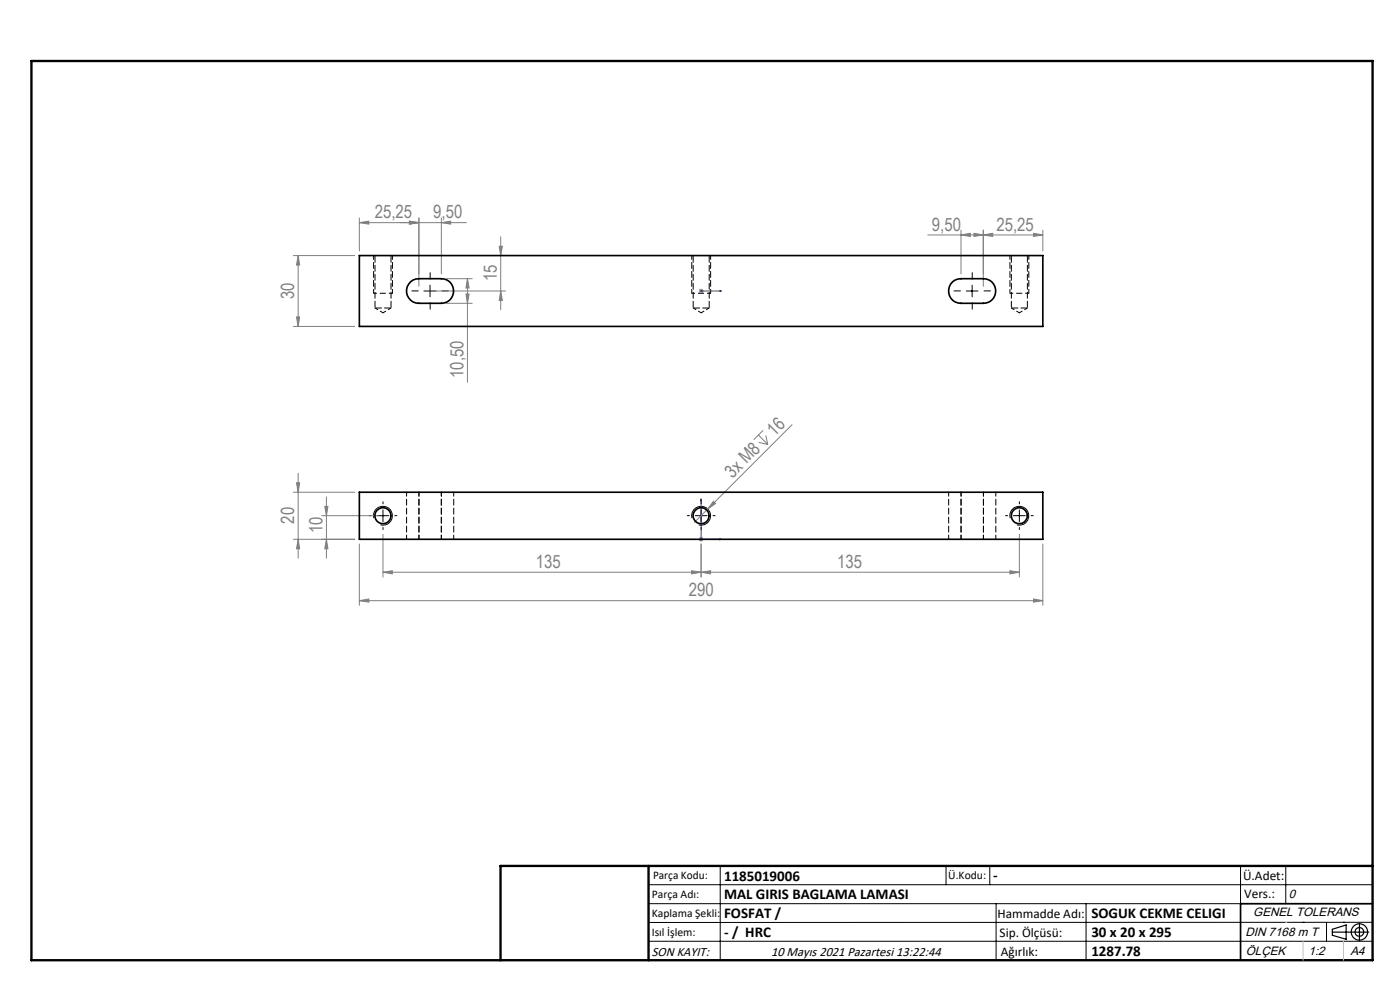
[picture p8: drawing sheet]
<svg xmlns="http://www.w3.org/2000/svg" width="297mm" height="210mm" viewBox="0 0 297 210" stroke-linecap="round" stroke-linejoin="round" font-family="sans-serif">
<g fill="none" stroke="#808080" stroke-width=".21">
<path d="M62.2 54.2h13M63.3 54.2l.3 2h-.7zM63.3 54.2v15M76.2 47.2l2-.3v.6zM76.2 46.2v7M86.9 46.9l2 .3-2 .3zM88.9 46.2v14.5M93.6 47.2l2-.3v.6zM93.6 46.2v11.9M94.6 59.1h5.6M99 47.2h-22.8M99.2 59.1l.3 2h-.7z"/>
<path d="M99.2 59.1v22M105.9 52.2h.7l-.4 2zM106.2 50.2v15.5M196.8 49.8h24.4M203.9 49.8l1.9-.3v.7zM203.9 48.8v9.3M206.6 49.5l2 .3-2 .4zM208.6 49.8l2-.3v.7zM208.6 48.8v11.9M219.3 49.5l1.9 .3-1.9 .4zM221.2 48.8v4.4M62.2 69.2h13"/>
<path d="M62.9 67.2h.7l-.3 2zM89.9 61.7h17.3M94.6 64.3h5.6M98.8 62.4h.7l-.3 1.9zM106.2 61.7l.4 2h-.7zM148.2 61.7h1M148.4 61.4l.7 .7M148.7 61.2v1M149.1 61.4l-.7 .7M160.9 92.3l2 2M160.9 93.8l2 .5M161.9 91.3l-2 2"/>
<path d="M162.5 92.3l.4 2M168 90.1l-20.7 20.7M62.2 114.4h13M62.2 104.4h13M62.9 102.4h.7l-.3 2zM63.3 114.4l.3 2h-.7zM63.3 100.4v18M68.2 109.4h12M68.9 107.4h.7l-.3 2zM69.3 114.4l.3 2h-.7zM69.3 105.4v13M76.2 115.4v13"/>
<path d="M81.2 113.3v9.1M148.2 114.4h1M148.4 114l.7 .8M148.7 115.4v7M148.7 113.9v1M149.1 114l-.7 .8M151.3 106.4l.5 .4-1.7 1.2zM216.3 113.3v9.1M221.2 115.4v13M76.2 127.4l2-.3v.6zM76.2 127.4h145M81.2 121.4l2-.3v.6z"/>
<path d="M146.7 121.1l2 .3-2 .3zM148.7 121.4l2-.3v.6zM214.2 121.1l2.1 .3-2.1 .3zM216.3 121.4h-135.1M219.3 127.1l1.9 .3-1.9 .3z"/>
</g>
<g fill="none" stroke="#000" stroke-width=".21">
<path d="M90 61.7h2.5M91.2 60.5v2.5M205 61.7h2.5M206.2 60.5v2.5M79.3 109.9a2 2 0 0 1 1.8-2.5 2 2 0 0 1 2.1 2.2 2 2 0 0 1-2.5 1.7M80 109.4h2.5M81.2 108.2v2.5M146.8 109.9a2 2 0 0 1 1.7-2.5 2 2 0 0 1 2.2 2.2 2 2 0 0 1-2.5 1.7M147.5 109.4h2.5M148.7 108.2v2.5M214.3 109.9a2 2 0 0 1 1.8-2.5 2 2 0 0 1 2.1 2.2 2 2 0 0 1-2.5 1.7M215 109.4h2.5"/>
<path d="M216.3 108.2v2.5M137.6 187.7h153.6M137.6 191.7h153.6M137.6 199.7h153.6M152.8 183.7v20M200.7 183.7v4M210 183.7v4M211.3 191.7v12M230.4 191.7v12M263.2 183.7v20M272.8 183.7v8M276.4 195.6h.1"/>
<path d="M281.4 195.6v4.1M285 195.6h.1M291.2 195.6l-153.6 .1"/>
</g>
<path d="M83.2 62.2h-3.9M150.7 62.2h-3.9M218.2 62.2h-3.9" fill="none" stroke="#000" stroke-width=".21" stroke-dasharray="1.3 .6" stroke-dashoffset=".6" stroke-linecap="butt"/>
<g fill="none" stroke="#000" stroke-width=".25">
<path d="M282.6 197.7h7.8M282.6 197.1l3-.9v3l-3-.8zM288.4 195.8v3.8M106.2 203.7h185"/>
<circle cx="288.4" cy="197.7" r="1.74"/>
<circle cx="288.4" cy="197.7" r=".93"/>
</g>
<path d="M148.6 61.7h.2zM148.7 61.7h.1M148.7 61.7h4.3M153 61.7h-.4h.4M148.7 105.8l.1 .4h-.2zM148.7 105.8v8.6h4.3M152.6 114.3l.4 .1-.4 .1z" fill="none" stroke="#00f" stroke-width=".21"/>
<g fill="none" stroke="#000" stroke-width=".21" stroke-dasharray="15.2 1.3 1.3 1.3">
<path d="M91.3 59.2v-1.4M206.3 59.2v-1.4M88.8 61.7h-1.4M91.3 64.2v1.4M93.8 61.7h1.3M203.8 61.7h-1.4M206.3 64.2v1.4M208.8 61.7h1.3M78.8 109.4h-.5M81.3 106.9v-.5M81.3 111.9v.4M83.8 109.4h.4"/>
<path d="M146.3 109.4h-.5M148.8 106.9v-.5M148.8 111.9v.4M151.3 109.4h.4M213.8 109.4h-.5M216.3 106.9v-.5M216.3 111.9v.4M218.8 109.4h.4"/>
</g>
<path d="M79.3 54.2v8M146.8 54.2v8M214.3 54.2v8M83.3 62.2v-8M150.8 62.2v-8M218.3 62.2v-8" fill="none" stroke="#000" stroke-width=".21" stroke-dasharray="1.3 .6" stroke-dashoffset=".4"/>
<path d="M83.3 62.2h-.1M150.8 62.2h-.1M218.3 62.2h-.1" fill="none" stroke="#000" stroke-width=".21" stroke-dasharray="1.3 .6"/>
<path d="M291.2 191.7h-28v12" fill="none" stroke="#000" stroke-width=".35"/>
<path d="M6.7 12.9h284.5v190.8h-284.5zM137.6 183.7v20M291.2 183.7h-185v20" fill="none" stroke="#000" stroke-width=".5"/>
<path d="M276.4 199.7v4M285 199.7v4" fill="none" stroke="#c0c0c0" stroke-width=".21"/>
<path d="M272.8 195.6h.1" fill="none" stroke="#c0c0c0" stroke-width=".25"/>
<g fill="#00f">
<path d="M152.6 61.7h.4zM148.6 61.7h.2z"/>
<path d="M152.6 114.3l.4 .1-.4 .1zM148.7 105.8l.1 .4h-.2z"/>
</g>
<g fill="#808080">
<path d="M151.3 106.4l.5 .4-1.7 1.2z"/>
<path d="M86.9 46.9l2 .3-2 .3zM76.2 47.2l2-.3v.6zM219.3 49.5l1.9 .3-1.9 .4zM208.6 49.8l2-.3v.7zM214.2 121.1l2.1 .3-2.1 .3zM148.7 121.4l2-.3v.6z"/>
<path d="M81.2 121.4l2-.3v.6zM146.7 121.1l2 .3-2 .3zM76.2 127.4l2-.3v.6zM219.3 127.1l1.9 .3-1.9 .3z"/>
<path d="M62.9 67.2h.7l-.3 2zM63.3 54.2l.3 2h-.7zM106.2 61.7l.4 2h-.7zM105.9 52.2h.7l-.4 2z"/>
<path d="M99.2 59.1l.3 2h-.7zM98.8 62.4h.7l-.3 1.9zM68.9 107.4h.7l-.3 2zM69.3 114.4l.3 2h-.7zM62.9 102.4h.7l-.3 2zM63.3 114.4l.3 2h-.7z"/>
<path d="M86.9 46.9l2 .3-2 .3zM93.6 47.2l2-.3v.6zM203.9 49.8l1.9-.3v.7zM206.6 49.5l2 .3-2 .4z"/>
</g>
<g fill="none" stroke="#000" stroke-width=".35">
<path d="M76.2 54.2h145v15h-145zM87.1 59.8l.5-.4 1.3-.3h4.7a2.61 2.61 0 0 1 2.6 2.6 2.61 2.61 0 0 1-2.6 2.6h-4.7a2.61 2.61 0 0 1-2.5-1.7 2.61 2.61 0 0 1 .7-2.8zM202.1 59.8l.5-.4 1.3-.3h4.7a2.61 2.61 0 0 1 2.6 2.6 2.61 2.61 0 0 1-2.6 2.6h-4.7a2.63 2.63 0 0 1-2.5-1.6 2.63 2.63 0 0 1 .7-2.9zM76.2 104.4h145v10h-145z"/>
<circle cx="81.2" cy="109.4" r="1.69"/>
<circle cx="148.7" cy="109.4" r="1.69"/>
<circle cx="216.2" cy="109.4" r="1.7"/>
</g>
<path d="M79.6 65.3h3.4M147.1 65.3h3.4M214.6 65.3h3.4" fill="none" stroke="#000" stroke-width=".21" stroke-dasharray="1.3 .6" stroke-dashoffset="-.1"/>
<path d="M79.6 54.2v11.1M147.1 54.2v11.1M214.6 54.2v11.1M83 65.3v-11.1M150.5 65.3v-11.1M218 65.3v-11.1" fill="none" stroke="#000" stroke-width=".21" stroke-dasharray="1.3 .6" stroke-dashoffset="-.2"/>
<path d="M79.6 65.3l1.7 1.1M81.3 66.4l1.7-1.1M147.1 65.3l1.7 1.1M148.8 66.4l1.7-1.1M214.6 65.3l1.7 1.1M216.3 66.4l1.7-1.1" fill="none" stroke="#000" stroke-width=".21" stroke-dasharray="1.3 .6" stroke-dashoffset=".6"/>
<path d="M86.3 104.4v10M88.9 104.4v10M88.9 114.4v-10M93.6 114.4v-10M93.6 104.4v10M96.3 114.4v-10M201.3 104.4v10M203.9 104.4v10M203.9 114.4v-10M208.6 114.4v-10M208.6 104.4v10M211.3 114.4v-10" fill="none" stroke="#000" stroke-width=".21" stroke-dasharray="1.3 .6" stroke-dashoffset=".4"/>
<g font-size="3.9" fill="#808080">
<text x="79.5" y="46.3">25,25</text>
<text x="91.9" y="46.3">9,50</text>
<text x="197.7" y="48.9">9,50</text>
<text x="211.4" y="48.9">25,25</text>
<text x="105.4" y="59.7" transform="rotate(-90 105.4 59.7)">15</text>
<text x="62.4" y="63.5" transform="rotate(-90 62.4 63.5)">30</text>
<text x="98.3" y="80.2" transform="rotate(-90 98.3 80.2)">10,50</text>
<text x="164.3" y="92.6" transform="rotate(-45 164.3 92.6)">16</text>
<text x="155.4" y="101.5" transform="rotate(-45 155.4 101.5)">3x M8</text>
<text x="62.4" y="111.1" transform="rotate(-90 62.4 111.1)">20</text>
<text x="68.4" y="113.1" transform="rotate(-90 68.4 113.1)">10</text>
<text x="113.6" y="120.5">135</text>
<text x="177.6" y="120.5">135</text>
<text x="146.1" y="126.5">290</text>
</g>
<g font-size="3.2">
<text x="153.6" y="186.8">1185019006</text>
<text x="153.6" y="190.8">MAL GIRIS BAGLAMA LAMASI</text>
<text x="210.7" y="186.6">-</text>
<text x="153.6" y="194.8">FOSFAT /</text>
<text x="231.5" y="194.8">SOGUK CEKME CELIGI</text>
<text x="153.6" y="198.8">- / HRC</text>
<text x="231.5" y="198.7">30 x 20 x 295</text>
<text x="231.5" y="202.8">1287.78</text>
</g>
<g font-size="2.8">
<text x="263.7" y="186.7">Ü.Adet:</text>
<text x="263.9" y="190.5">Vers.:</text>
<text x="211.6" y="194.8">Hammadde Adı:</text>
<text x="138.3" y="202.8">SON KAYIT:</text>
<text x="163.6" y="202.8">10 Mayıs 2021 Pazartesi 13:22:44</text>
<text x="212.1" y="198.7">Sip. Ölçüsü:</text>
<text x="212.3" y="202.7">Ağırlık:</text>
</g>
<g font-size="2.6">
<text x="273.4" y="190.4">0</text>
<text x="265.9" y="194.4">GENEL TOLERANS</text>
<text x="264.2" y="198.5">DIN 7168 m T</text>
<text x="264.3" y="202.6">ÖLÇEK</text>
<text x="277.6" y="202.6">1:2</text>
<text x="286.5" y="202.6">A4</text>
</g>
<g font-size="2.5">
<text x="138.3" y="190.5">Parça Adı:</text>
<text x="138.5" y="186.5">Parça Kodu:</text>
<text x="201.2" y="186.5">Ü.Kodu:</text>
<text x="138.3" y="194.5">Kaplama Şekli:</text>
<text x="138.3" y="198.6">Isıl İşlem:</text>
</g>
</svg>
